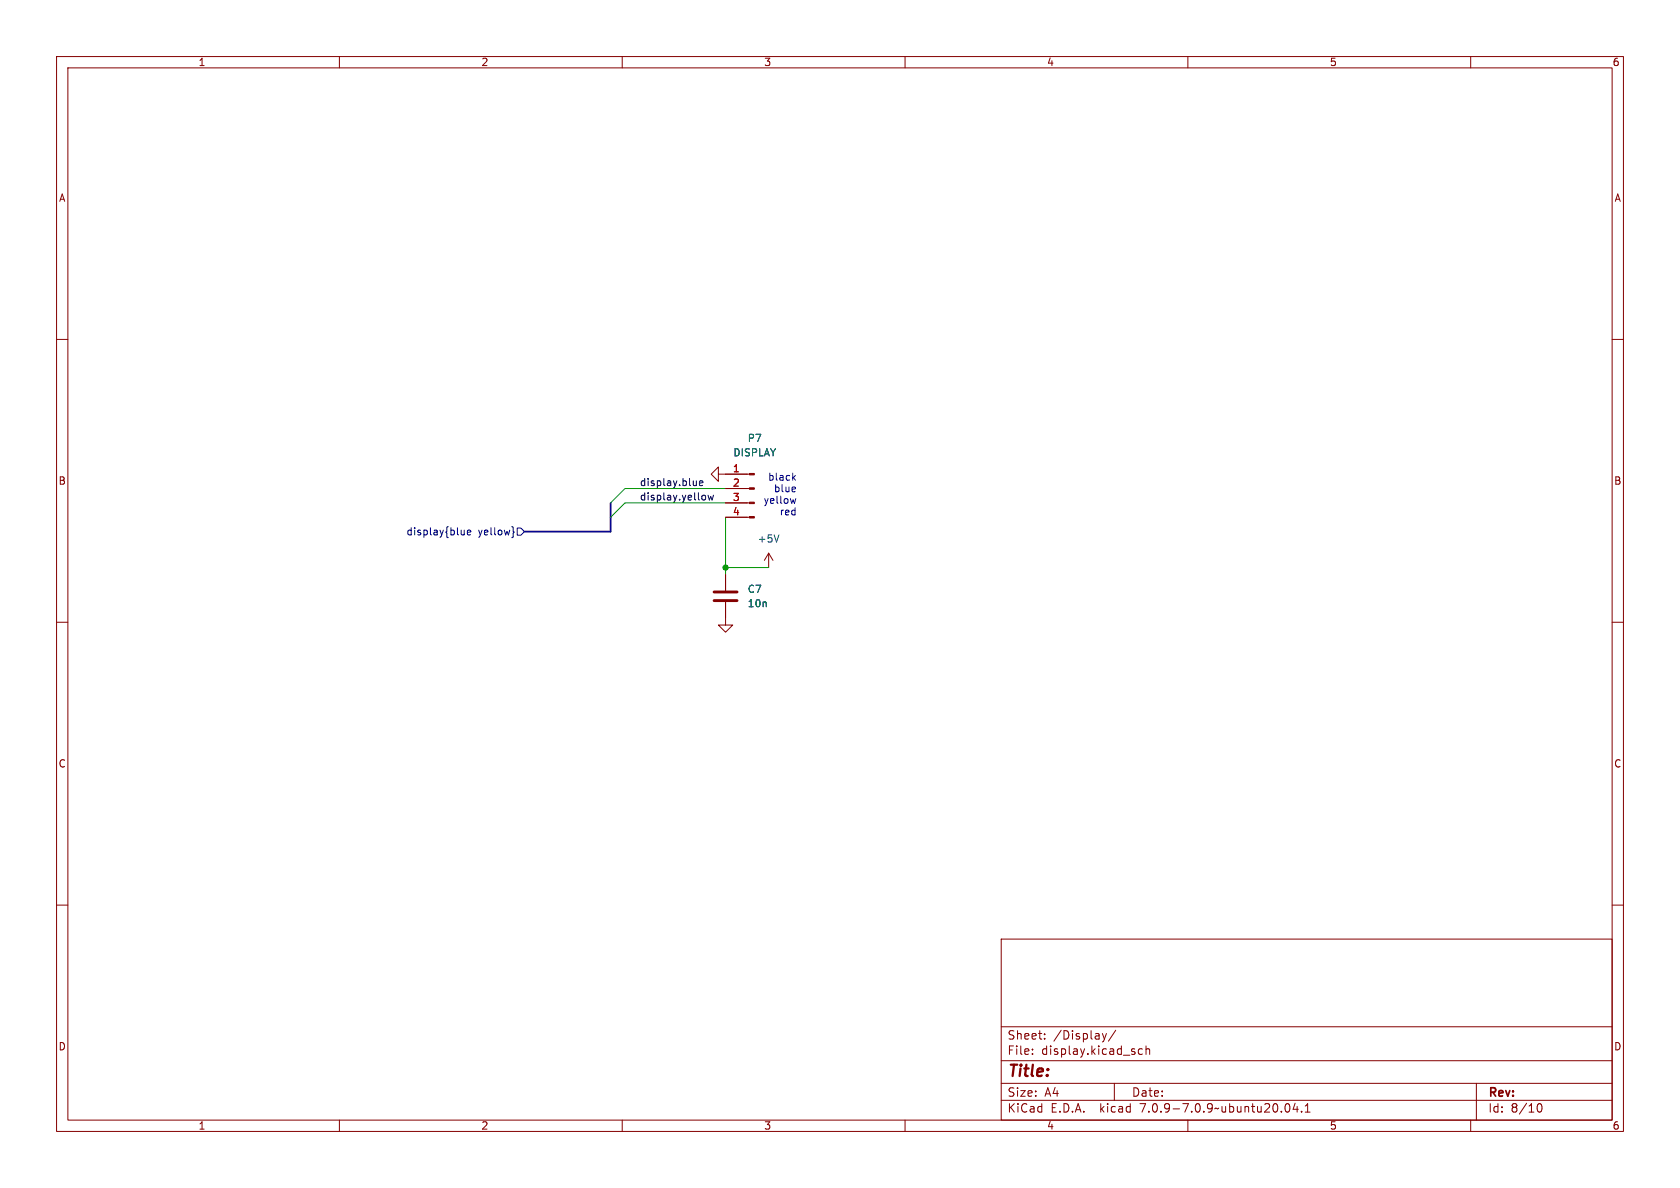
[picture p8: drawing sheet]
<svg xmlns="http://www.w3.org/2000/svg" width="297mm" height="210mm" viewBox="0 0 297 210" stroke-linecap="round" stroke-linejoin="round" font-family="sans-serif">
<g fill="none" stroke="#840000" stroke-width=".18">
<path d="M10 10h277v190h-277zM12 12h273v186h-273zM60 10v2M110 10v2M160 10v2M210 10v2M260 10v2M10 60h2M285 60h2M127 83.8v-1.2l-1.3 1.2 1.3 1.3v-1.3h5.5M128.3 91.4h4.2M128.3 88.9h4.2"/>
<path d="M128.3 86.4h4.2M135.9 97.8l.8 1.3M135.9 97.8v2.5M135.9 97.8l-.8 1.3M10 110h2M128.3 106.4v4.1h1.2l-1.2 1.3-1.3-1.3h1.3M128.3 101.6v2.8M285 110h2M10 160h2M285 160h2M177 166h108v32h-108zM60 198v2"/>
<path d="M110 198v2M160 198v2M177 194.5h108M177 191.5h108M177 187.5h108M177 181.5h108M182.5 186.3v.1M182.5 185.5v.1M184.7 183.6v.1M184.7 182.8v.1M194.9 182.7l.3 1M195.2 183.7l-.1 .4-.2 .1"/>
<path d="M195.6 182.7l-.4 1M197 191.5v3M197.2 182.1l-1.2 2M202 185.5l-.5-.1-.3 .3v.4l.2 .2h.6M202.6 185.5l.2-.1 .4 .1v.9M202.6 184.9v1.5M210 198v2M227.3 195.2l.2-.1a.81 .81 0 0 1 .6 .6 .81 .81 0 0 1-.3 .8l-.1 .1a.81 .81 0 0 1-.4-1.4zM229 195l-.4 1.1h.9M229.3 195.6v1M230.1 196.5v.1M230.7 196.6h.9"/>
<path d="M230.7 195.5l.5-.4v1.5M260 198v2M261 191.5v6.5M271.7 195.7l.2-.5 .2-.1a.8 .8 0 0 1 .5 .7 .8 .8 0 0 1-.5 .8l-.2-.1-.2-.5"/>
</g>
<path d="M126.2 106.2h4.1M126.2 104.6h4.1" fill="none" stroke="#840000" stroke-width=".51"/>
<g fill="#840000" stroke="#840000" stroke-width=".18">
<path d="M132.5 91.3h.8v.3h-.8z"/>
<path d="M132.5 88.8h.8v.2h-.8z"/>
<path d="M132.5 86.2h.8v.3h-.8z"/>
<path d="M132.5 83.7h.8v.2h-.8z"/>
</g>
<path d="M137.7 94.6l-.4 1.2" fill="none" stroke="#006464" stroke-width=".18"/>
<path d="M82.1 93.7v.9M82.1 94.4l-.4 .2M82.6 94.1l.6-.1v-.2l-.4-.1-.2 .2 .1 .6h.5M90.5 93.1l.2 .2v.6l.2 .2-.2 .2v.6l-.2 .1M91.4 93.3h.7l.6 .7-.6 .6h-.7z" fill="none" stroke="#000084" stroke-width=".18"/>
<path d="M123.1 85v.8M123.1 85.7l-.4 .1M123.7 85.4l.6-.1-.1-.2-.4-.1-.1 .2v.6h.5M124.5 87.5l.2 .3v.3l-.2 .3M125.2 87.5l.2 .9 .2-.6 .3 .6 .2-.9" fill="none" stroke="#0f0f0f" stroke-width=".18"/>
<path d="M140.3 84.4l.3 .5M140.6 86.2v.2l-.6 .1M140.6 84l-.5 .5M140.7 88.1l-.3 .9-.2-.6" fill="none" stroke="#0000c2" stroke-width=".18"/>
<path d="M107.9 88.9v5.1h-15.2" fill="none" stroke="#000084" stroke-width=".3"/>
<path d="M128.3 86.4h-17.8l-2.6 2.5M128.3 91.4v10.2M128.3 88.9h-17.8l-2.6 2.5M128.3 100.3h7.6" fill="none" stroke="#009600" stroke-width=".18"/>
<circle cx="128.3" cy="100.3" r=".46" fill="#009600" stroke="#009600" stroke-width=".18"/>
<text font-size="2.8" fill="#840000" x="178" y="190.9">Title:</text>
<g font-size="2.1" fill="#840000">
<text x="178" y="184">Sheet:</text>
<text x="186.2" y="184">/Display/</text>
<text x="178" y="186.7">File:</text>
<text x="184.1" y="186.7">display.kicad_sch</text>
<text x="178" y="196.9">KiCad</text>
<text x="178" y="194.1">Size:</text>
<text x="184.7" y="194.1">A4</text>
<text x="185.7" y="196.9">E.D.A.</text>
<text x="194.6" y="196.9">kicad</text>
<text x="200" y="194.1">Date:</text>
<text x="201.8" y="196.9">7.0.9-7.0.9~ubuntu20.04.1</text>
<text x="263" y="194.3">Rev:</text>
<text x="263" y="196.9">Id:</text>
<text x="267.1" y="196.9">8/10</text>
</g>
<g font-size="1.8" fill="#840000">
<text x="35" y="11.9">1</text>
<text x="85" y="11.9">2</text>
<text x="135" y="11.9">3</text>
<text x="185" y="11.9">4</text>
<text x="235" y="11.9">5</text>
<text x="285" y="11.9">6</text>
<text x="10.3" y="35.9">A</text>
<text x="285.3" y="35.9">A</text>
<text x="10.3" y="85.9">B</text>
<text x="285.3" y="85.9">B</text>
<text x="10.3" y="135.9">C</text>
<text x="285.3" y="135.9">C</text>
<text x="10.3" y="185.9">D</text>
<text x="285.3" y="185.9">D</text>
<text x="35" y="199.9">1</text>
<text x="85" y="199.9">2</text>
<text x="135" y="199.9">3</text>
<text x="185" y="199.9">4</text>
<text x="235" y="199.9">5</text>
<text x="285" y="199.9">6</text>
</g>
<g font-size="1.8" fill="#a90000">
<text x="129.5" y="83.6">1</text>
<text x="129.5" y="86.1">2</text>
<text x="129.5" y="88.6">3</text>
<text x="129.5" y="91.2">4</text>
</g>
<g font-size="1.8" fill="#006464">
<text x="129.5" y="80.9">DISPLAY</text>
<text x="132.1" y="78.3">P7</text>
<text x="133.9" y="96.1">+5V</text>
<text x="132.1" y="105">C7</text>
<text x="132.1" y="107.5">10n</text>
</g>
<g font-size="1.8" fill="#0f0f0f">
<text x="113" y="88.6">display.yellow</text>
<text x="113" y="86">display.blue</text>
</g>
<g font-size="1.8" fill="#0000c2">
<text x="134.9" y="89.1">yellow</text>
<text x="135.7" y="85.1">black</text>
<text x="136.7" y="87.1">blue</text>
<text x="137.7" y="91.2">red</text>
</g>
<g font-size="1.8" fill="#000084">
<text x="71.8" y="94.8">display{blue</text>
<text x="84.5" y="94.8">yellow}</text>
</g>
</svg>
